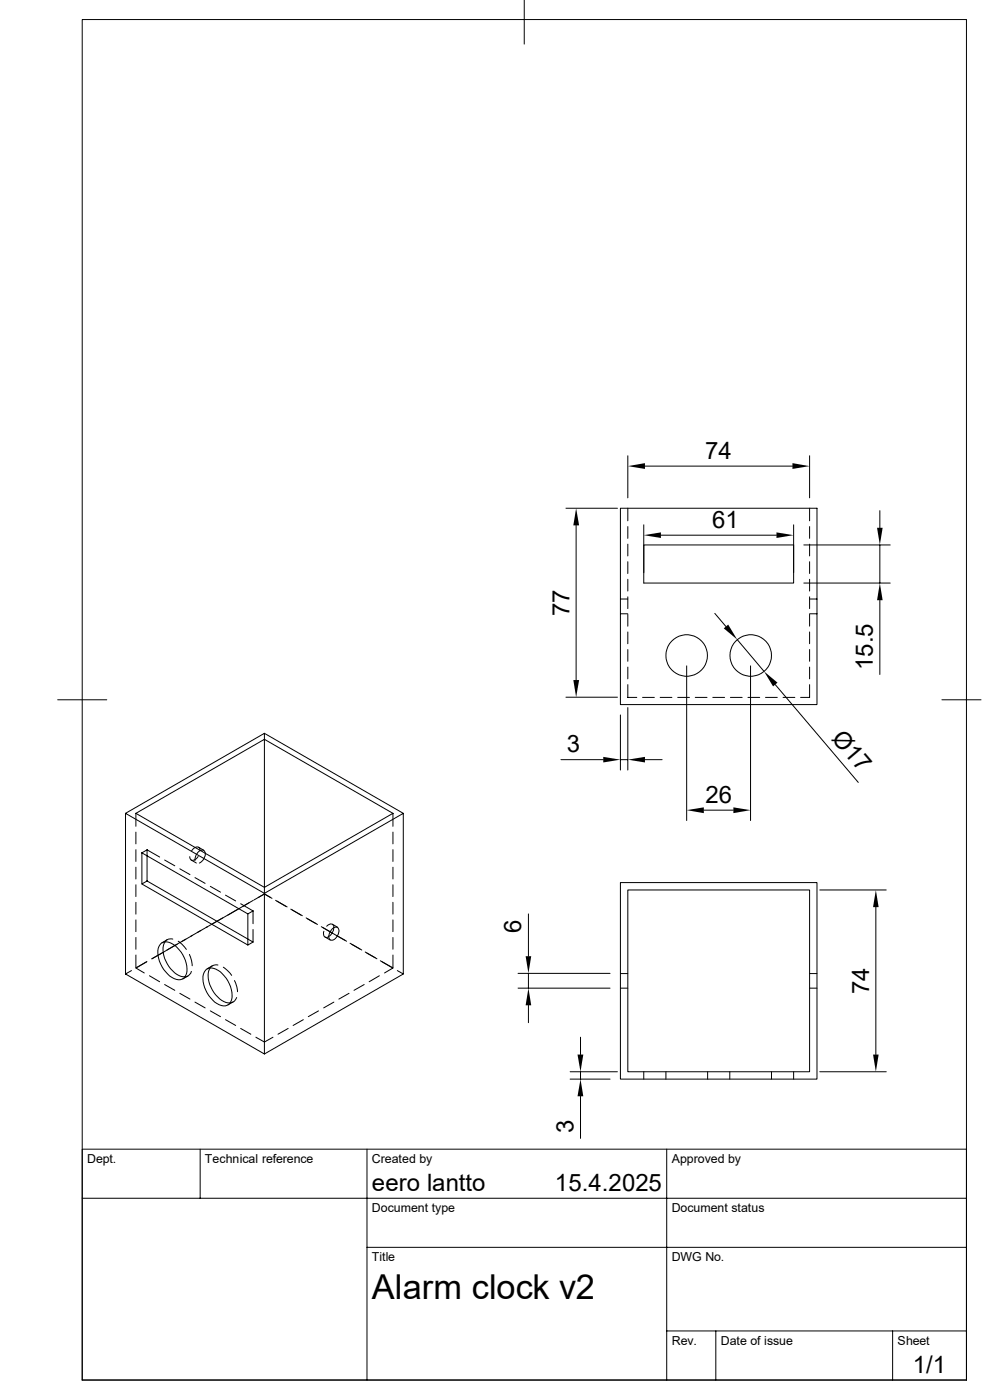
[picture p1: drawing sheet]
<svg xmlns="http://www.w3.org/2000/svg" width="210mm" height="297mm" viewBox="0 0 210 297" stroke-linecap="round" stroke-linejoin="round" font-family="sans-serif">
<g fill="none" stroke="#000" stroke-width=".21">
<path d="M17.4 4.1h187.6v288.7h-187.6zM111.2 0v9.4M133.2 96.7v8.9M136.8 98.9h31.3M171.7 96.7v8.9M120.1 107.8h10.9M122.2 111.5v32.8M131.6 107.8h41.7v41.7h-41.7zM133.2 107.8v2.7M133.2 111.7v2.5M133.2 115.4v2.5M133.2 119.2v2.5"/>
<path d="M136.6 111.3v10.2M136.6 115.6h31.8v8.1h-31.8zM140.2 113.5h24.5M168.4 111.3v10.2M170.5 115.6h18.3M171.7 107.8v2.7M171.7 111.7v2.5M171.7 115.4v2.5M171.7 119.2v2.5M186.6 108.3v3.7M186.6 115.6v8.1M131.6 130.2h1.6"/>
<path d="M131.6 127.1h1.6M133.2 122.9v2.5M133.2 126.6v2.5M133.2 130.3v2.5M133.2 134.1v2.5M133.2 137.8v2.5M151.6 130.1l2.4 2.8M156.4 135.7l5.7 6.8M170.5 123.7h18.3M171.7 130.2h1.6M171.7 127.1h1.6M171.7 122.9v2.5"/>
<path d="M171.7 126.6v2.5M171.7 130.3v2.5M171.7 134.1v2.5M171.7 137.8v2.5M186.6 127.3v15.8M12.2 148.5h10.4M56.1 155.6l29.5 17v34l-29.5 17M56.1 155.6v1.2l-27.3 15.8M56.1 155.6l-29.5 17M120.1 147.9h10.9M131.6 151.7v11.7M133.2 141.5v2.5"/>
<path d="M133.2 145.2v2.8h1.9M133.2 150.1v13.3M136.3 148h2.5M140 148h2.5M143.8 148h2.5M145.7 141.3v32.8M147.5 148h2.5M151.2 148h2.5M154.9 148h2.5M158.7 148h2.5M159.2 141.3v32.8M162.4 148h2.5"/>
<path d="M164.5 145.2l17.6 20.8M166.1 148h2.5M171.7 141.5v2.5M171.7 145.2v2.8h-1.9M199.8 148.5h8.3M28.8 172.6v2.7M28.8 176.5v2.5M28.8 172.6l27.3 15.7M42.1 179.7l1.1 .7M83.4 172.6l-27.3-15.8v31.5M83.4 172.6l-27.3 15.7M83.4 172.6v2.7"/>
<path d="M83.4 176.5v2.5M85.6 172.6l-29.5 16.9v34.1l-29.5-17M119 161.2h9M131.6 161.2h1.6M136.8 161.2h3.7M149.3 171.9h6.3M28.8 180.3v2.5M28.8 184v2.5M28.8 187.7v2.5M28.8 191.4v2.5M28.8 195.2v2.5M28.8 198.9v2.5"/>
<path d="M30.1 180.9v6.6l1.1-.6M30.1 180.9l22.5 13M30.1 187.5l22.5 13v-6.6M31.2 180.3l2.7 1.5M31.2 180.3v6.6M31.2 186.9l22.5 13M31.2 180.3l-1.1 .6M34.9 182.5l2.2 1.2M35 199.8a5 5 0 0 0 .8 5.2 4.2 4.2 0 0 0 3.4 2.2M35.4 199.4l-1.1 .6M36.7 199.2a1.51 1.51 0 0 0-1.7 .6M37.8 199.7l.8 .6 .9 1.1"/>
<path d="M38.1 184.3l2.2 1.2M39.4 199.3l-7.2 4.1M40.6 182.5l1.1 .6M40.6 180.5a1.18 1.18 0 0 1 1.7-.6l.2 .6a.69 .69 0 0 1 .7-.1 .69 .69 0 0 1 .4 .7M40.8 198.5l-2.1 1.2M41.4 186.2l2.1 1.2M42 181.7a1.04 1.04 0 0 1-1.6 .5l-.1-.5M42.5 180.4a2.3 2.3 0 0 0-1.1 2.2M43.6 181a2.28 2.28 0 0 1-1.3 2.1M44 196.6l-3.5 2M44.6 188l2.2 1.3M47.2 194.7l-2.1 1.3"/>
<path d="M47.8 189.9l2.2 1.2M50.5 192.9l-2.2 1.2M51.1 191.7l2.6 1.6M53.7 193.3v2.7M53.7 197.2v2.7M53.7 193.3l-1.1 .6M53.7 199.9l-1.1 .6M53.7 191l-10 5.8M56.1 188.3v1.2l-29.5-16.9v34M56.1 189.7l1.6 .9M56.1 189.7l-2.2 1.2M56.1 189.7l1.3 .7"/>
<path d="M56.1 189.7l-1.3 .7M58.5 191l2.1 1.3M58.8 191.2l2.1 1.2M61.7 192.9l2.1 1.2M62 193l2.1 1.3M64.9 194.7l2.2 1.3M65.2 194.9l2.2 1.2M68.2 196.6l2.1 1.2M68.5 196.8l4.7 2.7M68.7 197.6a.8 .8 0 0 0 0 .9 .8 .8 0 0 0 .8 .3l.2-.1M69 198.8l1.1 .6M69.3 196.5a.81 .81 0 0 1 .8-.5 .81 .81 0 0 1 .7 .6 2.48 2.48 0 0 1-1.1 2.1"/>
<path d="M70.5 197.1a.79 .79 0 0 1 1.1-.3 .79 .79 0 0 1 .2 1.1 1.58 1.58 0 0 1-1.8 1.4 1.9 1.9 0 0 1 .5-2.2zM70.5 196.1l1.1 .6M71.4 198.5l2.1 1.2M83.4 180.3v2.5M83.4 184v2.5M83.4 187.7v2.5M83.4 191.4v2.5M83.4 195.2v2.5M83.4 198.9v2.5M112.1 193.9v9M131.6 187.2h41.7v41.7h-41.7zM133.2 188.8h38.5v38.6h-38.5z"/>
<path d="M173.9 188.8h14.1M185.8 192.4v31.3M27.9 205.9l-1.3 .7M28.8 202.6v2.8l2.4-1.4-2.2 1.3M28.8 205.4l1.8 1M31.7 207l2.2 1.3M34.2 200.1a2.74 2.74 0 0 1 3.4 .9 6 6 0 0 1 1.8 5.9 1.85 1.85 0 0 1-3 .4 6.6 6.6 0 0 1-2.8-6.1zM34.9 208.9l2.2 1.2M37.6 200.3l-2.2 1.2M38.1 210.7l2.2 1.3M39.9 207.1l-1.1 .6M40.2 202.5l.4 1.3 .2 1.1"/>
<path d="M40.6 206.1a1.65 1.65 0 0 1-1.4 1.2M41.4 212.6l2.1 1.2M43.8 205.7a2.74 2.74 0 0 1 3.4 .9 6 6 0 0 1 1.8 5.9 1.85 1.85 0 0 1-3 .4 6.6 6.6 0 0 1-2.9-6.2zM44.6 205.4a5 5 0 0 0 .8 5.2 4.2 4.2 0 0 0 3.4 2.2M44.6 214.5l2.2 1.2M45 204.9l-1.1 .6M46.2 204.7a1.71 1.71 0 0 0-1.7 .6M47.4 205.2l.8 .6 .9 1.1M47.8 216.3l2.2 1.3M49.4 212.6l-1.1 .6M49.7 208l.5 1.4 .2 1M50.2 211.6a1.53 1.53 0 0 1-1.3 1.2"/>
<path d="M51.1 218.2l2.1 1.2M61.1 218.2l-2.1 1.2M64.3 216.3l-2.1 1.3M67.6 214.5l-2.2 1.2M70.8 212.6l-2.1 1.2M74 210.7l-2.1 1.3M74.3 200.1l2.1 1.2M74.6 200.3l2.2 1.2M77.3 208.9l-2.2 1.2M77.5 202l2.5 1.4M80.5 207l-2.2 1.3M80.7 203.8l2.7 1.6"/>
<path d="M81.1 204l2.1 1.3M83.4 202.6v2.8l-1.8 1M84.3 205.9l1.3 .7M109.9 209.6h19.5M109.9 206.5h19.5M112.1 206.5v3.1M112.1 213.3v3.7M131.6 209.6h1.6M131.6 206.5h1.6M171.7 209.6h1.6M171.7 206.5h1.6M57.9 220l-1.8 1.1-1.8-1.1"/>
<path d="M120.9 227.4h10.1M120.9 228.9h8.5M123.1 220v3.7M123.1 227.4v1.5M123.1 232.6v8.9M136.6 227.4v1.5M141.3 227.4v1.5M150.1 227.4v1.5M154.8 227.4v1.5M163.7 227.4v1.5M168.4 227.4v1.5M173.9 227.4h14.1"/>
<path d="M17.4 254.2h187.6M42.5 243.8v10.4M77.9 243.8v49M141.4 243.8v49M205 243.8h-187.6v49M77.9 264.6h127.1M141.4 282.4h63.6M151.8 282.4v10.4M189.4 282.4v10.4"/>
<circle cx="145.7" cy="139.1" r="4.4"/>
<circle cx="159.3" cy="139.1" r="4.4"/>
</g>
<g fill="#000">
<path d="M133.2 98.9l3.6-.6v1.2zM168.1 98.3l3.6 .6-3.6 .6zM122.2 107.8l.7 3.7h-1.3zM136.6 113.5l3.6-.6v1.2zM164.7 112.9l3.7 .6-3.7 .6zM186.1 112h1.1l-.6 3.6zM153.5 133.3l1-.8 1.9 3.2zM186.6 123.7l.6 3.6h-1.1zM121.6 144.3h1.3l-.7 3.6zM162.1 142.5l2.8 2.3-.9 .8zM128 160.6l3.6 .6-3.6 .6zM133.2 161.2l3.6-.6v1.2z"/>
<path d="M145.7 171.9l3.6-.6v1.2zM155.6 171.3l3.6 .6-3.6 .6zM185.8 188.8l.6 3.6h-1.2zM112.1 209.6l.6 3.7h-1.2zM111.5 202.9h1.2l-.6 3.6zM122.5 223.7h1.2l-.6 3.7zM123.1 228.9l.6 3.7h-1.2zM185.2 223.7h1.2l-.6 3.7z"/>
</g>
<text font-size="7.3" x="78.9" y="275.6">Alarm clock v2</text>
<g font-size="5.1">
<text x="149.6" y="97.4">74</text>
<text x="151.1" y="112">61</text>
<text x="120.8" y="130.7" transform="rotate(-90 120.8 130.7)">77</text>
<text x="185.1" y="142.2" transform="rotate(-90 185.1 142.2)">15.5</text>
<text x="120.3" y="159.6">3</text>
<text x="176.3" y="156.7" transform="rotate(50 176.3 156.7)">Ø17</text>
<text x="149.6" y="170.4">26</text>
<text x="110.6" y="198" transform="rotate(-90 110.6 198)">6</text>
<text x="184.4" y="210.9" transform="rotate(-90 184.4 210.9)">74</text>
<text x="121.6" y="240.3" transform="rotate(-90 121.6 240.3)">3</text>
<text x="78.9" y="252.6">eero lantto</text>
<text x="117.7" y="252.6">15.4.2025</text>
<text x="193.6" y="291.4">1/1</text>
</g>
<g font-size="2.6">
<text x="18.5" y="246.7">Dept.</text>
<text x="43.5" y="246.7">Technical reference</text>
<text x="78.9" y="246.7">Created by</text>
<text x="142.5" y="246.7">Approved by</text>
<text x="78.9" y="257.1">Document type</text>
<text x="142.5" y="257.1">Document status</text>
<text x="78.9" y="267.5">Title</text>
<text x="142.5" y="267.5">DWG No.</text>
<text x="142.5" y="285.3">Rev.</text>
<text x="152.9" y="285.3">Date of issue</text>
<text x="190.4" y="285.3">Sheet</text>
</g>
</svg>
